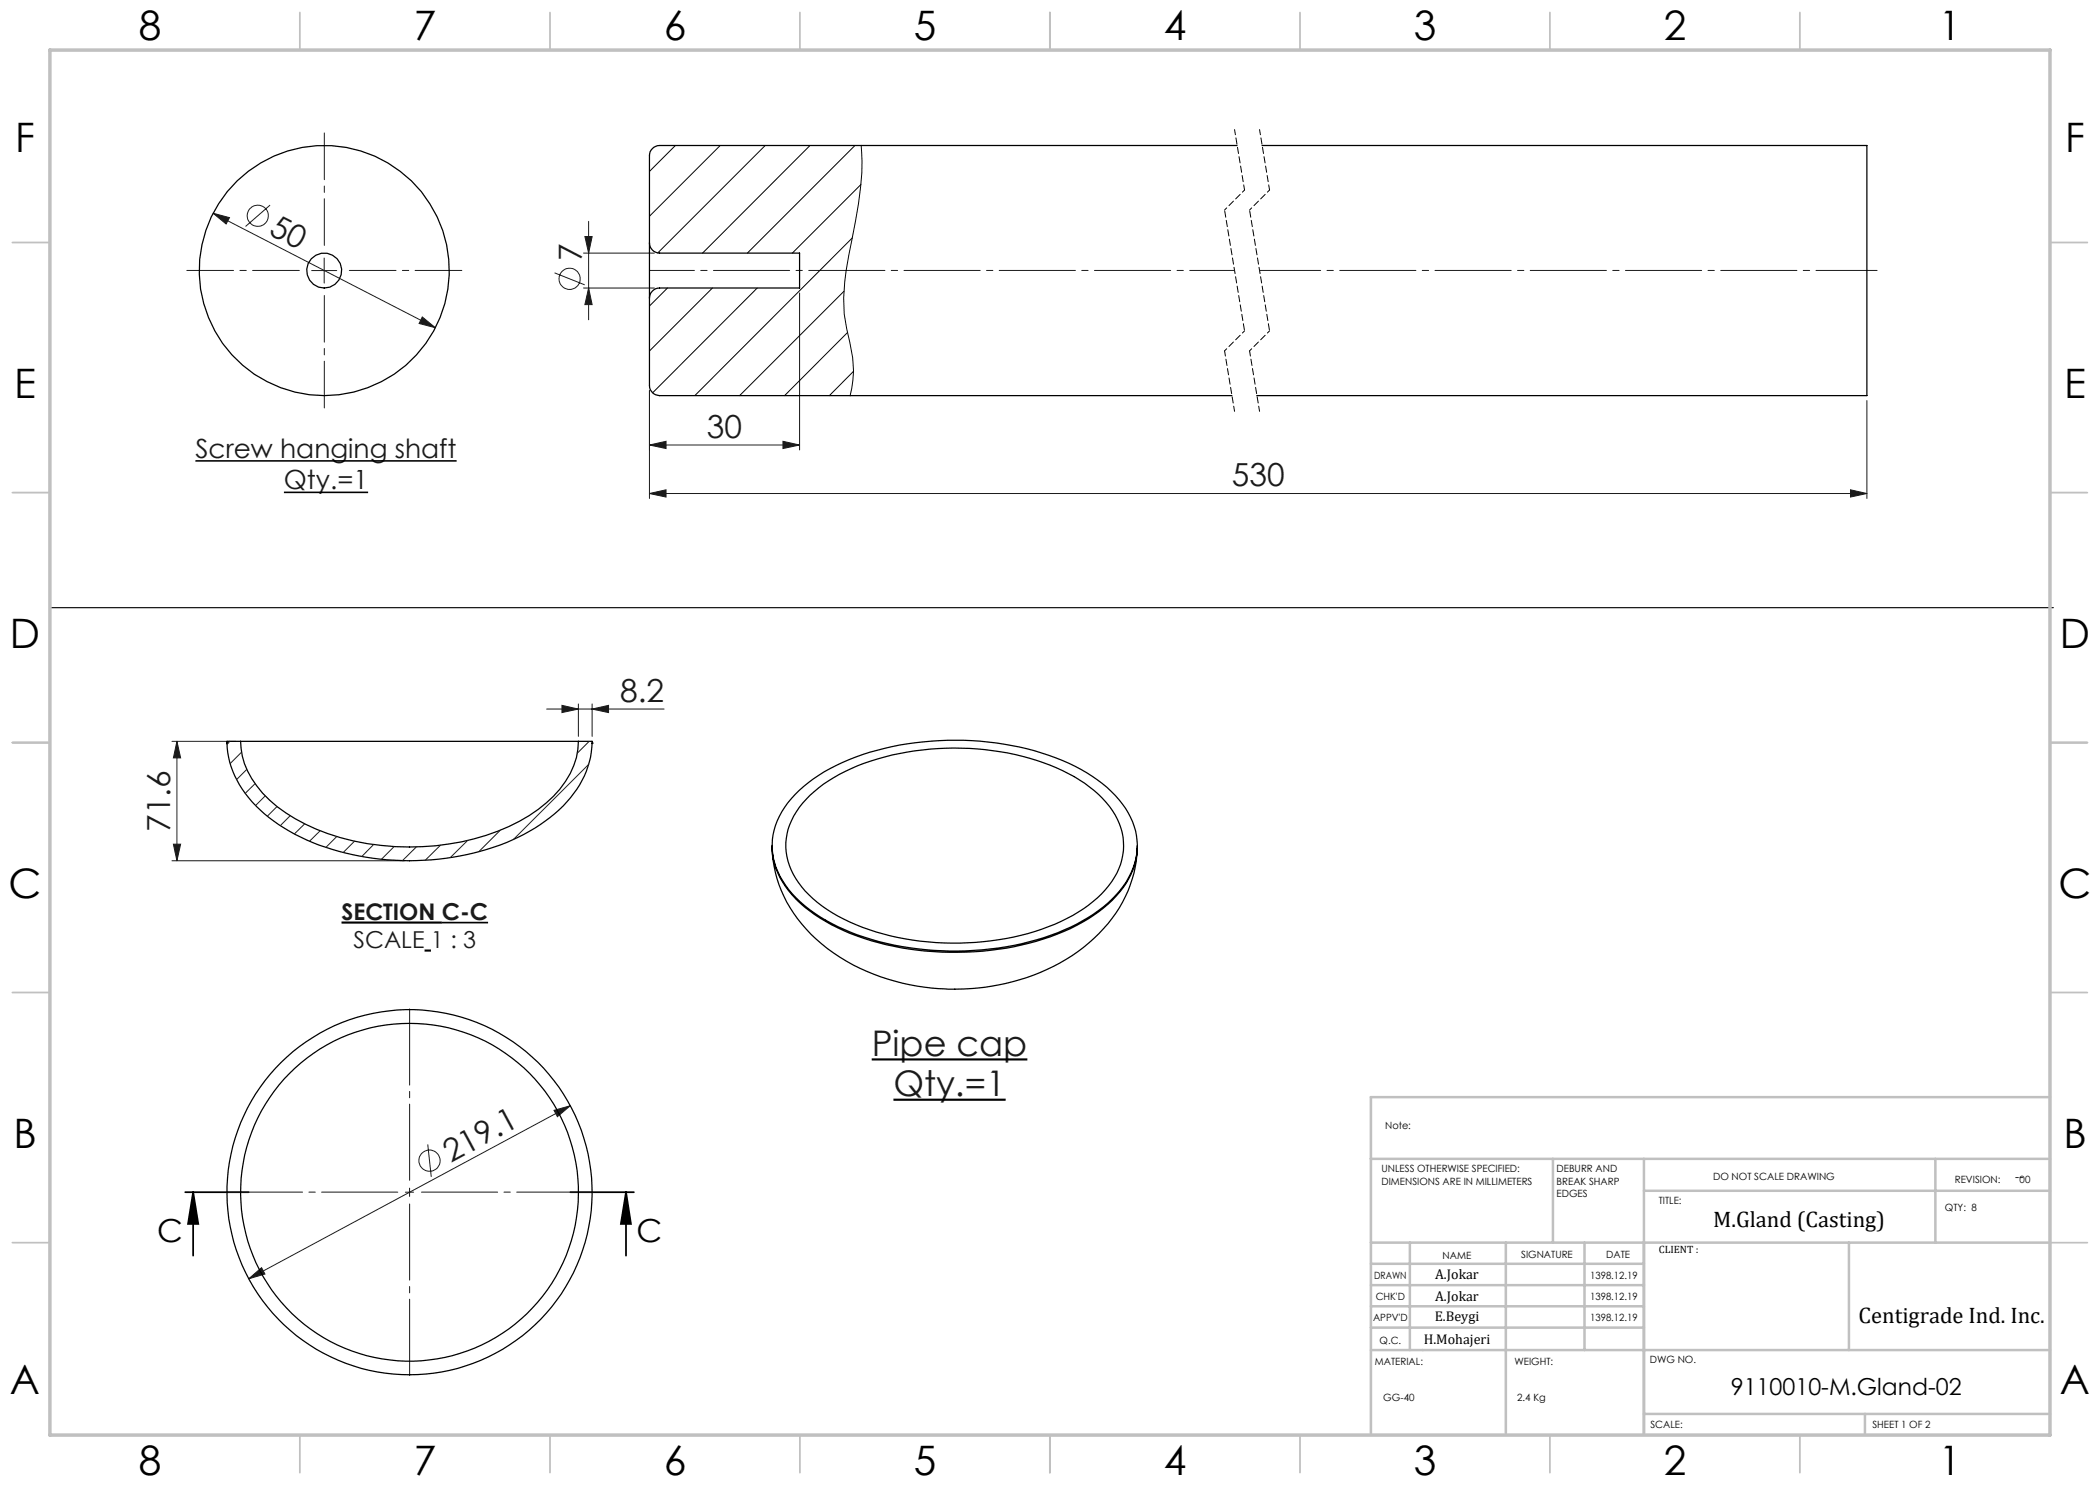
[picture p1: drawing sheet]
<svg xmlns="http://www.w3.org/2000/svg" width="420mm" height="297mm" viewBox="0 0 420 297" stroke-linecap="round" stroke-linejoin="round" font-family="sans-serif">
<g fill="none" stroke="#191924" stroke-width=".2">
<path d="M42.6 42.6l3.3 .9-.7 1.3zM42.6 42.6l44.5 22.9M54 41l-4.9 4.3M62.3 54.1h5M64.8 51.6v5M110.9 54.6l6 2.4M116.7 50.6h14.2M116.7 57.6h14.2M117 47.3h1.4l-.7 3.3zM117.7 44.3v19.7M117.7 57.6l.7 3.3h-1.4zM159.9 58.6v31.4"/>
<path d="M84.5 63.4l2.6 2.1-3.3-.8zM129.9 78.1v21.6M129.9 89l3.3-.7v1.4zM129.9 89h30M129.9 98.7l3.3-.7v1.4zM129.9 98.7h243.5M156.6 88.3l3.3 .7-3.3 .7zM370.1 98l3.3 .7-3.3 .7zM373.4 80.1v19.6M34.4 148.3h12.7M35.4 148.3v23.9M35.4 148.3l.7 3.3h-1.4z"/>
<path d="M109.3 141.8h23.5M112.4 141.1l3.3 .7-3.3 .7zM115.7 140.8v6.5M118.4 141.8l3.3-.7v1.4zM118.4 140.8v6.5M34.4 172.2h46.5M34.7 168.8h1.4l-.7 3.4zM81.1 238.4h1.6M81.9 237.6v1.7M85.5 228.9l.8 6.5M110.8 222.1l3.3-.9-2.6 2.1zM114.1 221.2l-64.4 34.6"/>
<path d="M49.7 255.8l2.6-2.3 .7 1.3z"/>
<circle cx="51.6" cy="43.1" r="2.12"/>
<circle cx="113.9" cy="55.8" r="2.11"/>
<circle cx="85.9" cy="232.1" r="2.12"/>
</g>
<path d="M39.1 92.2h52.2M56.8 98.5h16.8" fill="none" stroke="#000" stroke-width=".32"/>
<path d="M68.3 184.5h20.1M84.9 190.1h1.3M174.3 211.9h31.2M178.7 219.9h22.4" fill="none" stroke="#000" stroke-width=".43"/>
<path d="M88.4 184.5h9.2" fill="none" stroke="#000" stroke-width=".33"/>
<path d="M37 238.4h12.7M38.6 238.4l1.1 6.4h-2.1zM38.6 238.4v12.7M114.1 238.4h12.7M125.2 238.4l1 6.4h-2zM125.2 238.4v12.7" fill="none" stroke="#000" stroke-width=".35"/>
<path d="M246.9 25.9l2 12.1M251.9 25.9l2 12.1M244.9 70.2l2 12.1M249.9 70.2l2 12.1" fill="none" stroke="#000" stroke-width=".2" stroke-dasharray="1.3 .6" stroke-dashoffset=".2"/>
<path d="M248.9 38l-4 4M253.9 38l-4 4M248.9 66.2l-4 4M253.9 66.2l-4 4" fill="none" stroke="#000" stroke-width=".2" stroke-dasharray="1.3 .6" stroke-dashoffset=".7"/>
<path d="M244.9 42l4 24.2M249.9 42l4 24.2" fill="none" stroke="#000" stroke-width=".2" stroke-dasharray="1.3 .6" stroke-dashoffset="-.2"/>
<path d="M59.9 54.1h-22.5M64.9 49.1v-22.5M64.9 59.1v22.5M69.9 54.1h22.5" fill="none" stroke="#191924" stroke-width=".2" stroke-dasharray="15.2 1.3 1.3 1.3" stroke-dashoffset="5.9"/>
<path d="M80.3 238.4h-35.7M81.9 236.8v-35.7M83.6 238.4h35.7M81.9 240.1v35.7" fill="none" stroke="#191924" stroke-width=".2" stroke-dasharray="15.2 1.3 1.3 1.3" stroke-dashoffset="-.7"/>
<path d="M129.9 54.1h117" fill="none" stroke="#191924" stroke-width=".2" stroke-dasharray="15.2 1.3 1.3 1.3" stroke-dashoffset="6.3"/>
<path d="M251.9 54.1h123.5" fill="none" stroke="#191924" stroke-width=".2" stroke-dasharray="15.2 1.3 1.3 1.3" stroke-dashoffset="3"/>
<path d="M10.3 121.5h400.4" fill="none" stroke="#191924" stroke-width=".25"/>
<g fill="none" stroke="#c0c0c0" stroke-width=".35">
<path d="M60 2.5v7.5M110 2.5v7.5M160 2.5v7.5M210 2.5v7.5M260 2.5v7.5M310 2.5v7.5M360 2.5v7.5M2.5 48.5h7.5M410 48.5h7.5M2.5 98.5h7.5M410 98.5h7.5M2.5 148.5h7.5"/>
<path d="M410 148.5h7.5M2.5 198.5h7.5M410 198.5h7.5M2.5 248.5h7.5M410 248.5h7.5M60 287v7.5M110 287v7.5M160 287v7.5M210 287v7.5M260 287v7.5M310 287v7.5M360 287v7.5"/>
</g>
<g fill="none" stroke="#c0c0c0" stroke-width=".5">
<path d="M410 219.4h-135.8v67.4M274.2 231.8h135.8M310.6 231.8v16.7M328.8 231.8v55.2M328.8 238.2h81.2M387.1 231.8v16.7M274.2 248.5h135.8M274.2 257h54.6M274.2 252.8h54.6M282 248.5v21.5M301.2 248.5v38.3M316.9 248.5v21.5"/>
<path d="M369.8 248.5v21.5M274.2 265.5h54.6M274.2 261.3h54.6M274.2 270h135.8M328.8 282.8h81.2M373 282.8v4.2"/>
</g>
<path d="M10 10h400v277h-400z" fill="none" stroke="#c0c0c0" stroke-width=".7"/>
<path d="M125.2 238.4l1 6.4h-2zM38.6 238.4l1.1 6.4h-2.1z" fill="#000"/>
<g fill="#191924">
<path d="M84.5 63.4l-.7 1.3 3.3 .8zM42.6 42.6l2.6 2.2 .7-1.3z"/>
<path d="M156.6 88.3l3.3 .7-3.3 .7zM129.9 89l3.3-.7v1.4z"/>
<path d="M129.9 98.7l3.3-.7v1.4zM370.1 98l3.3 .7-3.3 .7z"/>
<path d="M112.4 141.1l3.3 .7-3.3 .7zM118.4 141.8l3.3-.7v1.4z"/>
<path d="M49.7 255.8l3.3-1-.7-1.3zM110.8 222.1l.7 1.2 2.6-2.1z"/>
<path d="M117 47.3h1.4l-.7 3.3zM117.7 57.6l.7 3.3h-1.4zM34.7 168.8h1.4l-.7 3.4zM35.4 148.3l.7 3.3h-1.4z"/>
</g>
<g fill="none" stroke="#000" stroke-width=".2">
<path d="M135.1 29.1l-5.2 5.2M144 29.1l-14.1 14.1M153 29.1l-21.4 21.5M162 29.1l-21.5 21.5M171 29.1l-21.5 21.5M172.2 36.9l-13.7 13.7M172.2 29.1l.1 .4a49.2 49.2 0 0 1-1.2 14.7l-.7 3.9a52.9 52.9 0 0 0-1.6 14.7l1.2 5.7a21.2 21.2 0 0 1 0 10.6M133.5 57.6l-3.6 3.6M142.5 57.6l-12.6 12.6M151.4 57.6l-20.9 21M168.8 58.3l-20.9 20.8M170.5 47.6l-31.5 31.5"/>
<path d="M169.5 66.5l-12.6 12.6M170.7 74.3l-4.8 4.8"/>
</g>
<g fill="none" stroke="#000" stroke-width=".25">
<path d="M247.4 29.1h-115.5a2.05 2.05 0 0 0-2 2v17.5M252.4 29.1h121v50h-122M129.9 59.6v17.5a2.05 2.05 0 0 0 2 2h114.5M129.9 48.6a2.05 2.05 0 0 0 2 2h28v7h-28a2.05 2.05 0 0 0-2 2M129.9 48.6v11M45.4 148.6a19.8 19.8 0 0 0 8.4 14.9 43.3 43.3 0 0 0 22.3 8.3 51.9 51.9 0 0 0 28.7-4.9 26.6 26.6 0 0 0 12.1-11.7l1.2-3.8 .3-2.8M45.4 148.6h.1M48.1 148.3a16.2 16.2 0 0 0 5.8 11.7 39.3 39.3 0 0 0 22.3 9.1 47.1 47.1 0 0 0 29.6-6 20.4 20.4 0 0 0 9.5-11.6l.4-3.2M48.1 148.3h67.6M48.1 148.3h-2.7v.3M115.7 148.3h2.7v.3M118.4 148.6h.1"/>
<path d="M159 158.9a36.2 36.2 0 0 1 17.9-9.2 59 59 0 0 1 36.8 2.9 26 26 0 0 1 11.9 10 12.9 12.9 0 0 1-1 14.6 30 30 0 0 1-14.5 9.9 59.1 59.1 0 0 1-41.3-1.2 27.4 27.4 0 0 1-11.7-8.9 13.3 13.3 0 0 1 1.2-17.3zM162 159.1a36.1 36.1 0 0 1 18-8.4 53.7 53.7 0 0 1 32.5 3.4 22.8 22.8 0 0 1 11 9.8 12.4 12.4 0 0 1-2.4 14.1 30.8 30.8 0 0 1-14.1 8.3 54.9 54.9 0 0 1-37-1.9 23.7 23.7 0 0 1-11.4-9.6 12.2 12.2 0 0 1 1.9-14.1zM154.4 169.1a15.4 15.4 0 0 0 5.7 11.6 39.7 39.7 0 0 0 18.7 8.6 58.7 58.7 0 0 0 35.3-3.6 25.7 25.7 0 0 0 11.6-9.9 13.3 13.3 0 0 0 1.8-6.7M154.4 169.7a25.7 25.7 0 0 0 10 19.1 42.3 42.3 0 0 0 28.3 9 40.8 40.8 0 0 0 26.1-10.2 25.4 25.4 0 0 0 8.6-17.9"/>
<circle cx="64.8" cy="54.1" r="25"/>
<circle cx="64.8" cy="54.1" r="3.5"/>
<circle cx="81.9" cy="238.4" r="36.5"/>
<circle cx="81.9" cy="238.5" r="33.8"/>
</g>
<g fill="none" stroke="#191924" stroke-width=".2">
<path d="M46 148.3l-.6 .6M48.3 150.5l-2.3 2.2M49.4 153.9l-2.1 2M51 156.7l-2 2M53.1 159.2l-2 1.9M117.8 152.9l-15.1 15M117.8 148.3l-2.3 2.3M55.4 161.3l-1.9 1.9M58 163.2l-1.9 1.9M60.9 164.8l-2 2M64 166.2l-2.1 2M67.3 167.3l-2.1 2.2"/>
<path d="M70.9 168.2l-2.2 2.3M74.7 168.9l-2.3 2.4M78.8 169.3l-2.5 2.6M83.3 169.4l-2.8 2.7M88.1 169l-3 3M93.5 168.1l-3.4 3.4M100 166l-4.3 4.4"/>
</g>
<g font-size="8.1">
<text x="27.8" y="8">8</text>
<text x="82.8" y="8">7</text>
<text x="132.8" y="8">6</text>
<text x="182.8" y="8">5</text>
<text x="232.8" y="8">4</text>
<text x="282.8" y="8">3</text>
<text x="332.8" y="8">2</text>
<text x="387.8" y="8">1</text>
<text x="3" y="30.4">F</text>
<text x="413" y="30.4">F</text>
<text x="2.8" y="79.6">E</text>
<text x="412.8" y="79.6">E</text>
<text x="2" y="129.6">D</text>
<text x="412" y="129.6">D</text>
<text x="1.7" y="179.6">C</text>
<text x="411.7" y="179.6">C</text>
<text x="2.7" y="229.6">B</text>
<text x="412.7" y="229.6">B</text>
<text x="2" y="278.9">A</text>
<text x="412" y="278.9">A</text>
<text x="27.8" y="295">8</text>
<text x="82.8" y="295">7</text>
<text x="132.8" y="295">6</text>
<text x="182.8" y="295">5</text>
<text x="232.8" y="295">4</text>
<text x="282.8" y="295">3</text>
<text x="332.8" y="295">2</text>
<text x="387.8" y="295">1</text>
</g>
<g font-size="7.1" fill="#191924">
<text x="174.3" y="211.1">Pipe cap</text>
<text x="178.7" y="219.2">Qty.=1</text>
</g>
<text font-size="6.4" fill="#191924" x="53.6" y="46.9" transform="rotate(27 53.6 46.9)">50</text>
<g font-size="6.3" fill="#191924">
<text x="116.3" y="52.3" transform="rotate(-90 116.3 52.3)">7</text>
<text x="141.4" y="87.6">30</text>
<text x="246.4" y="97.3">530</text>
<text x="124" y="140.4">8.2</text>
<text x="34" y="166.3" transform="rotate(-90 34 166.3)">71.6</text>
<text x="90.1" y="232.6" transform="rotate(-28 90.1 232.6)">219.1</text>
</g>
<g font-size="6.3">
<text x="31.4" y="248.5">C</text>
<text x="127.3" y="248.5">C</text>
</g>
<g font-size="5.3" fill="#191924">
<text x="39.1" y="91.6">Screw hanging shaft</text>
<text x="56.8" y="97.9">Qty.=1</text>
</g>
<text font-size="4.7" fill="#191924" x="70.7" y="189.6">SCALE 1 : 3</text>
<text font-size="4.7" x="346.2" y="279">9110010-M.Gland-02</text>
<text font-size="4.6" fill="#191924" x="68.3" y="184">SECTION C-C</text>
<g font-size="4.5">
<text x="342.6" y="245.3">M.Gland (Casting)</text>
<text x="371.7" y="264.6">Centigrade Ind. Inc.</text>
</g>
<g font-size="2.8">
<text x="287" y="255.9">A.Jokar</text>
<text x="287" y="260.1">A.Jokar</text>
<text x="284.7" y="268.7">H.Mohajeri</text>
<text x="286.9" y="264.2">E.Beygi</text>
</g>
<text font-size="2.5" x="403" y="236.1">--</text>
<text font-size="2.1" x="331.8" y="250.7">CLIENT :</text>
<g font-size="2">
<text x="277" y="225.8">Note:</text>
<text x="276.3" y="234.5">UNLESS OTHERWISE SPECIFIED:</text>
<text x="276.3" y="237">DIMENSIONS ARE IN MILLIMETERS</text>
<text x="311.3" y="234.5">DEBURR AND</text>
<text x="311.3" y="237">BREAK SHARP</text>
<text x="311.3" y="239.5">EDGES</text>
<text x="342.6" y="236">DO NOT SCALE DRAWING</text>
<text x="391" y="236.6">REVISION:</text>
<text x="403.9" y="236.6">00</text>
<text x="331.8" y="240.8">TITLE:</text>
<text x="389" y="242.2">QTY: 8</text>
<text x="288.5" y="251.7">NAME</text>
<text x="304.2" y="251.7">SIGNATURE</text>
<text x="321.2" y="251.7">DATE</text>
<text x="274.8" y="255.9">DRAWN</text>
<text x="318" y="255.9">1398.12.19</text>
<text x="275.1" y="260.1">CHK'D</text>
<text x="318" y="260.1">1398.12.19</text>
<text x="274.6" y="264.2">APPV'D</text>
<text x="275.9" y="268.7">Q.C.</text>
<text x="318" y="264.2">1398.12.19</text>
<text x="275" y="273">MATERIAL:</text>
<text x="302.9" y="273">WEIGHT:</text>
<text x="330" y="272.5">DWG NO.</text>
<text x="276.7" y="280.2">GG-40</text>
<text x="303.4" y="280.2">2.4 Kg</text>
<text x="330.1" y="285.6">SCALE:</text>
<text x="374.5" y="285.6">SHEET 1 OF 2</text>
</g>
</svg>
